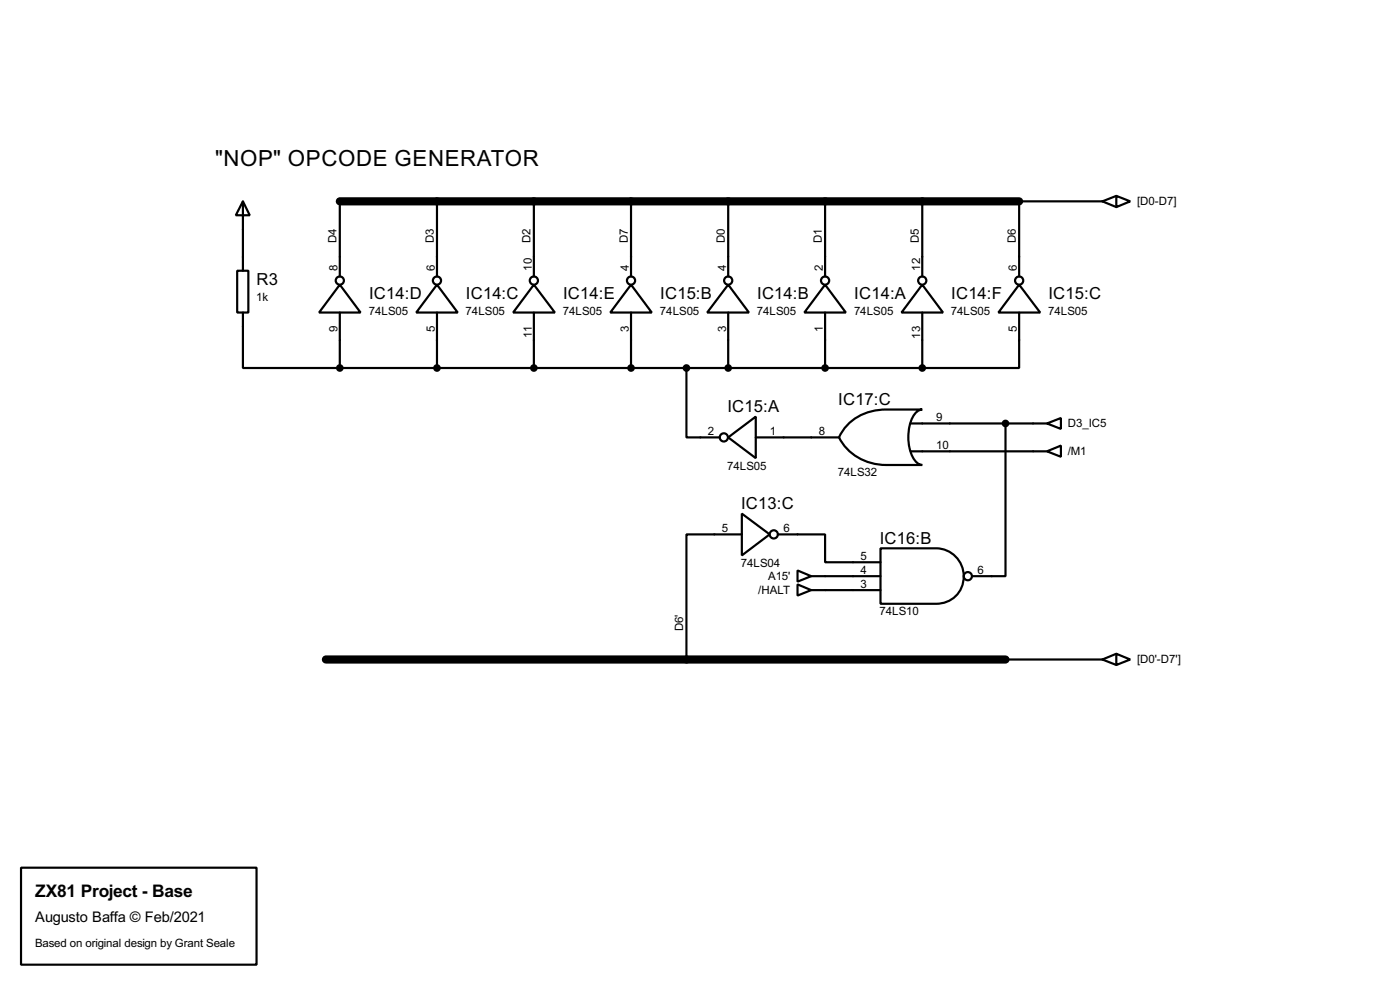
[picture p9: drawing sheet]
<svg xmlns="http://www.w3.org/2000/svg" width="256mm" height="180mm" viewBox="0 0 256 180" stroke-linecap="round" stroke-linejoin="round" font-family="sans-serif">
<path d="M62.3 36.9h124.4M59.7 120.7h124.5" fill="none" stroke="#000" stroke-width="1.5"/>
<g fill="none" stroke="#000" stroke-width=".4">
<path d="M44.5 36.9l1.3 2.5h-2.6zM44.5 36.9v12.7M62.3 36.9v13.7M80.1 36.9v13.7M97.8 36.9v13.7M115.6 36.9v13.7M133.4 36.9v13.7M151.2 36.9v13.7M169 36.9v13.7M202 36.9h-15.3v13.7M202 36.9l2.5 1M204.5 35.9l2.6 1-2.6 1z"/>
<path d="M204.5 35.9l-2.5 1M43.5 49.6h2v7.6h-2zM44.5 57.2v10.2h17.8M62.3 52.1l3.8 5.1h-7.6zM62.3 57.2v10.2M80.1 52.1l3.8 5.1h-7.6zM80.1 57.2v10.2M97.8 52.1l3.9 5.1h-7.7zM97.8 57.2v10.2M115.6 52.1l3.8 5.1h-7.6zM115.6 57.2v10.2M133.4 52.1l3.8 5.1h-7.6z"/>
<path d="M133.4 57.2v10.2M151.2 52.1l3.8 5.1h-7.6zM151.2 57.2v10.2M169 52.1l3.8 5.1h-7.6zM169 57.2v10.2M186.7 52.1l3.9 5.1h-7.7zM186.7 57.2v10.2h-17.7M62.3 67.4h106.7M125.8 67.4v12.7h6.1M155.3 77.7a9.7 9.7 0 0 1 7.1-2.7h6.6a2.54 2.54 0 0 0-2.1 2.1 8.4 8.4 0 0 0 .7 7.1l.9 .8 .5 .1h-6.6a9.5 9.5 0 0 1-8.7-5l.5-.9zM166.9 77.5h24.9M184.2 77.5v28h-6.1"/>
<path d="M191.8 77.5l2.6-1v2zM133.4 80.1l5.1-3.8v7.6zM135.9 94l5.1 3.8-5.1 3.9zM135.9 97.8h-10.1v22.9M138.5 80.1h15.2M142.5 97.8h8.7v5.1h10.1M166.9 82.6h24.9M191.8 82.6l2.6-1v2zM146.1 107l2.5 1-2.5 1zM146.1 104.4l2.5 1.1-2.5 1zM148.6 108h12.7M148.6 105.5h12.7"/>
<path d="M161.3 100.4h10.2a5.1 5.1 0 0 1 5.1 5 5.1 5.1 0 0 1-5.1 5.1h-10.2zM204.5 119.7l2.6 1-2.6 1zM204.5 119.7l-2.5 1M184.2 120.7h17.8M202 120.7l2.5 1M3.9 158.8h43.1v17.8h-43.1z"/>
<circle cx="62.2" cy="51.4" r=".75"/>
<circle cx="80" cy="51.4" r=".75"/>
<circle cx="97.8" cy="51.4" r=".75"/>
<circle cx="115.6" cy="51.4" r=".75"/>
<circle cx="133.4" cy="51.4" r=".75"/>
<circle cx="151.1" cy="51.4" r=".75"/>
<circle cx="168.9" cy="51.4" r=".75"/>
<circle cx="186.7" cy="51.4" r=".75"/>
<circle cx="132.6" cy="80.1" r=".75"/>
<circle cx="141.7" cy="97.8" r=".75"/>
<circle cx="177.3" cy="105.5" r=".75"/>
</g>
<g fill="#000" stroke="#000" stroke-width=".4">
<circle cx="62.2" cy="67.4" r=".5"/>
<circle cx="80" cy="67.4" r=".5"/>
<circle cx="97.8" cy="67.4" r=".5"/>
<circle cx="115.6" cy="67.4" r=".5"/>
<circle cx="125.7" cy="67.4" r=".5"/>
<circle cx="133.4" cy="67.4" r=".5"/>
<circle cx="151.1" cy="67.4" r=".5"/>
<circle cx="168.9" cy="67.4" r=".5"/>
<circle cx="184.2" cy="77.5" r=".5"/>
</g>
<text font-size="4.6" x="39.4" y="30.3">&quot;NOP&quot; OPCODE GENERATOR</text>
<text font-size="3.6" x="6.5" y="164.2">ZX81 Project - Base</text>
<g font-size="3.4">
<text x="47" y="52.1">R3</text>
<text x="67.6" y="54.7">IC14:D</text>
<text x="85.4" y="54.7">IC14:C</text>
<text x="103.2" y="54.7">IC14:E</text>
<text x="121" y="54.7">IC15:B</text>
<text x="138.7" y="54.7">IC14:B</text>
<text x="156.5" y="54.7">IC14:A</text>
<text x="174.3" y="54.7">IC14:F</text>
<text x="192.1" y="54.7">IC15:C</text>
<text x="133.3" y="75.5">IC15:A</text>
<text x="153.6" y="74.1">IC17:C</text>
<text x="135.8" y="93.2">IC13:C</text>
<text x="161.2" y="99.6">IC16:B</text>
</g>
<text font-size="3" x="6.4" y="168.8">Augusto Baffa © Feb/2021</text>
<g font-size="2.4">
<text x="208.3" y="37.6">[D0-D7]</text>
<text x="61.7" y="44.5" transform="rotate(-90 61.7 44.5)">D4</text>
<text x="79.5" y="44.5" transform="rotate(-90 79.5 44.5)">D3</text>
<text x="97.2" y="44.5" transform="rotate(-90 97.2 44.5)">D2</text>
<text x="115" y="44.5" transform="rotate(-90 115 44.5)">D7</text>
<text x="132.8" y="44.5" transform="rotate(-90 132.8 44.5)">D0</text>
<text x="150.6" y="44.5" transform="rotate(-90 150.6 44.5)">D1</text>
<text x="168.4" y="44.5" transform="rotate(-90 168.4 44.5)">D5</text>
<text x="186.1" y="44.5" transform="rotate(-90 186.1 44.5)">D6</text>
<text x="61.9" y="49.6" transform="rotate(-90 61.9 49.6)">8</text>
<text x="79.7" y="49.6" transform="rotate(-90 79.7 49.6)">6</text>
<text x="97.4" y="49.6" transform="rotate(-90 97.4 49.6)">10</text>
<text x="115.2" y="49.6" transform="rotate(-90 115.2 49.6)">4</text>
<text x="133" y="49.6" transform="rotate(-90 133 49.6)">4</text>
<text x="150.8" y="49.6" transform="rotate(-90 150.8 49.6)">2</text>
<text x="168.6" y="49.6" transform="rotate(-90 168.6 49.6)">12</text>
<text x="186.3" y="49.5" transform="rotate(-90 186.3 49.5)">6</text>
<text x="47" y="55">1k</text>
<text x="67.6" y="57.6">74LS05</text>
<text x="85.3" y="57.6">74LS05</text>
<text x="103.1" y="57.6">74LS05</text>
<text x="120.9" y="57.6">74LS05</text>
<text x="138.7" y="57.6">74LS05</text>
<text x="156.5" y="57.6">74LS05</text>
<text x="174.2" y="57.6">74LS05</text>
<text x="192" y="57.6">74LS05</text>
<text x="61.9" y="60.9" transform="rotate(-90 61.9 60.9)">9</text>
<text x="79.7" y="60.9" transform="rotate(-90 79.7 60.9)">5</text>
<text x="97.4" y="61.9" transform="rotate(-90 97.4 61.9)">11</text>
<text x="115.2" y="60.9" transform="rotate(-90 115.2 60.9)">3</text>
<text x="133" y="60.9" transform="rotate(-90 133 60.9)">3</text>
<text x="150.8" y="60.9" transform="rotate(-90 150.8 60.9)">1</text>
<text x="168.6" y="62" transform="rotate(-90 168.6 62)">13</text>
<text x="186.3" y="60.8" transform="rotate(-90 186.3 60.8)">5</text>
<text x="171.5" y="77.1">9</text>
<text x="129.7" y="79.7">2</text>
<text x="141" y="79.7">1</text>
<text x="150" y="79.7">8</text>
<text x="171.5" y="82.2">10</text>
<text x="195.6" y="83.3">/M1</text>
<text x="195.6" y="78.2">D3_IC5</text>
<text x="133.2" y="86">74LS05</text>
<text x="153.5" y="87.2">74LS32</text>
<text x="132.3" y="97.4">5</text>
<text x="143.6" y="97.4">6</text>
<text x="135.7" y="103.8">74LS04</text>
<text x="140.7" y="106.2">A15'</text>
<text x="157.7" y="107.6">3</text>
<text x="157.7" y="105.1">4</text>
<text x="157.7" y="102.5">5</text>
<text x="179.1" y="105.1">6</text>
<text x="138.9" y="108.7">/HALT</text>
<text x="161.1" y="112.6">74LS10</text>
<text x="125.2" y="115.6" transform="rotate(-90 125.2 115.6)">D6'</text>
<text x="208.3" y="121.4">[D0'-D7']</text>
<text x="6.4" y="173.4">Based on original design by Grant Seale</text>
</g>
</svg>
